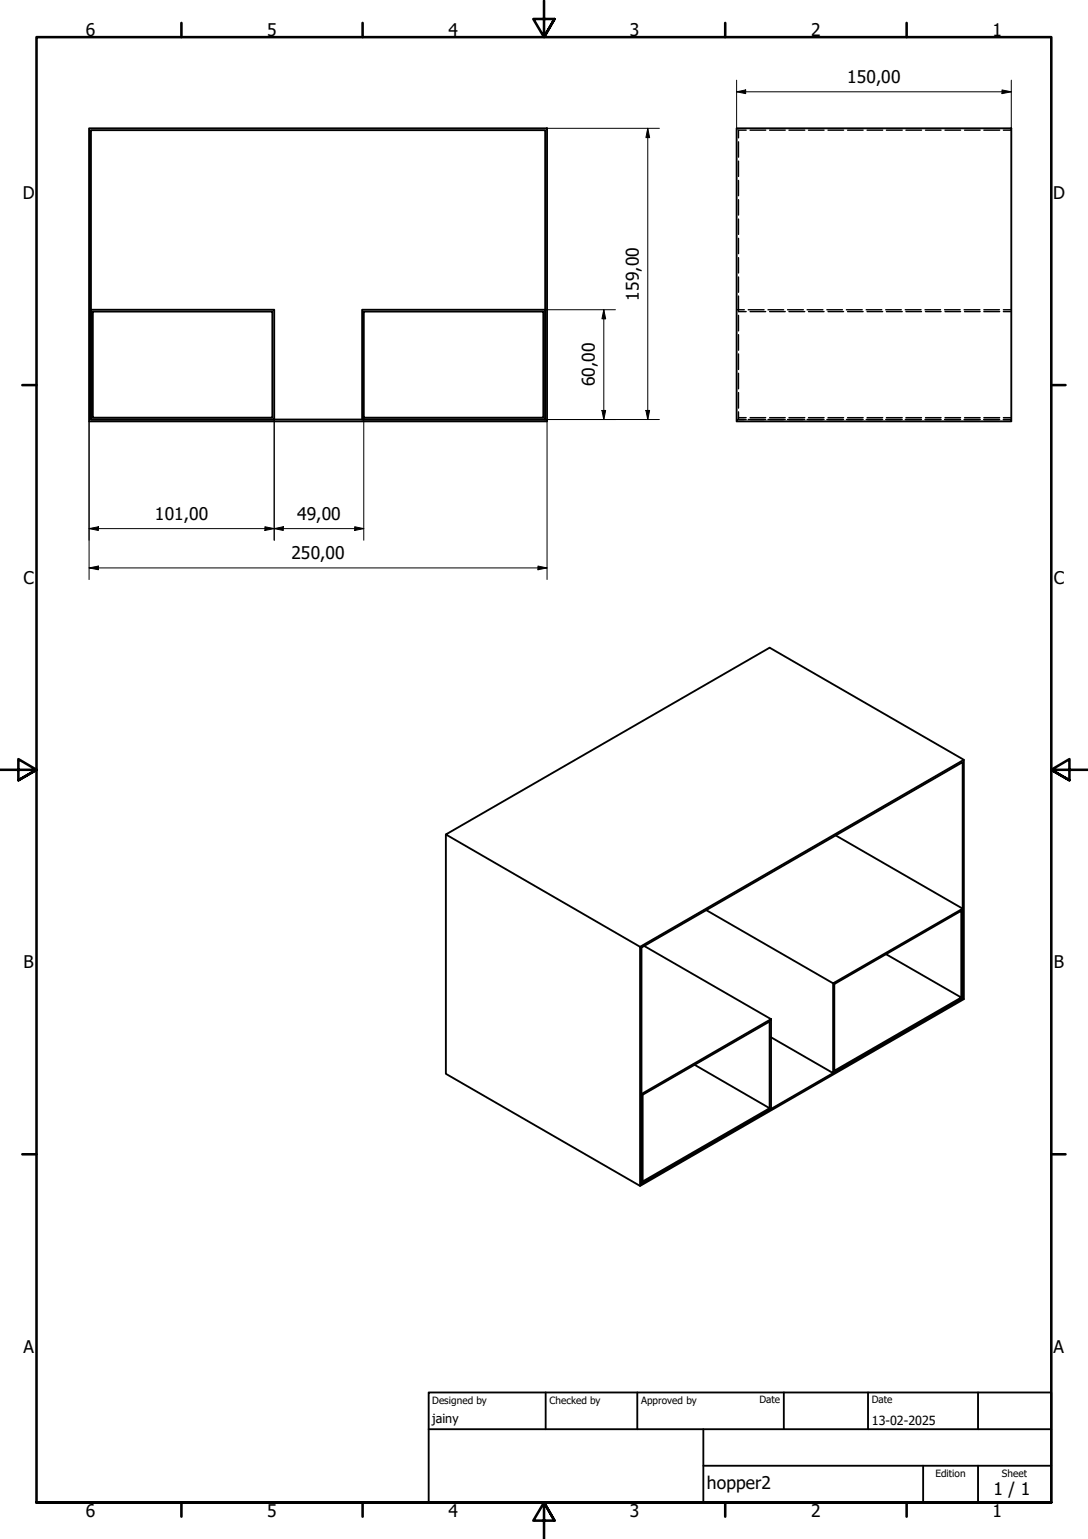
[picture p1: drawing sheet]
<svg xmlns="http://www.w3.org/2000/svg" width="297mm" height="420mm" viewBox="0 0 297 420" stroke-linecap="round" stroke-linejoin="round" font-family="sans-serif">
<!-- layer: Visible (ISO) -->
<g fill="none" stroke="#000" stroke-width=".51">
<path d="M24.3 35h125.1v80h-125.1zM24.8 35.5h124v79h-124zM201.1 35h75v80h-75zM24.8 84.6h50.1v29.9h-50.1zM25.3 85.1h49.1v28.9h-49.1zM98.9 84.6h49.9v29.9h-49.9zM99.3 85.1h49v28.9h-49zM263.1 207.4v65.4l-88.3 51-53.1-30.6v-65.4M228.2 228.1l34.6 20v24.4M174.8 258.5l88.3-51.1-53-30.6-88.4 51 53.1 30.7v65.3M175.1 258.7l87.7-50.6v64.4l-87.7 50.7zM175.8 258.2l34.7 20v24.5l-35.4 20.5v-24.5l35.4-20.5"/>
<path d="M262.8 248.1l-35.3 20.4-34.7-20M227.5 268.5v24.5l-17-9.8M241.9 260.5l20.5 11.8v-23.7l-34.6 20v23.7l34.6-20M262.8 272.5l-35.3 20.5M189.6 290.7l20.5 11.9-34.6 20v-23.7l34.6-20v23.7"/>
</g>
<!-- layer: Hidden (ISO) -->
<g fill="none" stroke="#000" stroke-width=".38">
<path d="M201.6 38.7v4.2M203.7 35.5h-2.1v2.1M204.8 35.5h4.2M210.1 35.5h4.3M215.4 35.5h4.3M220.7 35.5h4.3M226.1 35.5h4.2M231.4 35.5h4.2M236.7 35.5h4.3M242 35.5h4.3M247.3 35.5h4.3M252.7 35.5h4.2"/>
<path d="M258 35.5h4.3M263.3 35.5h4.3M268.6 35.5h4.3M273.9 35.5h2.2M201.6 44v4.2M201.6 49.3v4.1M201.6 54.5v4.2M201.6 59.8v4.2M201.6 65.1v4.2M201.6 70.3v4.2M201.6 75.6v4.2M201.1 84.6h2.1"/>
<path d="M201.6 80.8v4.3h2.1M201.6 86.1v4.2M201.6 91.4v4.2M201.6 96.6v4.3M204.3 84.6h4.3M204.8 85.1h4.2M209.7 84.6h4.2M210.1 85.1h4.3M215 84.6h4.3M215.4 85.1h4.3M220.3 84.6h4.4M220.7 85.1h4.3"/>
<path d="M225.7 84.6h4.3M226.1 85.1h4.2M231.1 84.6h4.3M231.4 85.1h4.2M236.5 84.6h4.2M236.7 85.1h4.3M241.8 84.6h4.3M242 85.1h4.3M247.1 84.6h4.4M247.3 85.1h4.3M252.5 84.6h4.3M252.7 85.1h4.2"/>
<path d="M257.9 84.6h4.2M258 85.1h4.3M263.2 84.6h4.3M263.3 85.1h4.3M268.6 85.1h4.3M268.6 84.6h4.3M273.9 85.1h2.2M273.9 84.6h2.2M201.1 114.5h2.6M201.6 101.9v4.3M201.6 107.2v4.2M201.6 112.4v2.1"/>
<path d="M201.6 114h2.1M204.3 114.5h4.7M204.8 114h4.2M209.7 114.5h4.7M210.1 114h4.3M215 114.5h4.7M215.4 114h4.3M220.3 114.5h4.7M220.7 114h4.3M225.7 114.5h4.6M226.1 114h4.2M231.1 114.5h4.5"/>
<path d="M231.4 114h4.2M236.5 114.5h4.5M236.7 114h4.3M241.8 114.5h4.5M242 114h4.3M247.1 114.5h4.5M247.3 114h4.3M252.5 114.5h4.4M252.7 114h4.2M257.9 114.5h4.4M258 114h4.3M263.2 114.5h4.4"/>
<path d="M263.3 114h4.3M268.6 114.5h4.3M268.6 114h4.3M273.9 114.5h2.2M273.9 114h2.2"/>
</g>
<!-- layer: Border (ISO) -->
<g fill="none" stroke="#000" stroke-width=".7">
<path d="M49.5 6.3v3.8M99 6.3v3.8M148.5 .2v9.9l-2.9-4.9h5.8l-2.9 4.9 2.9-4.9M198 6.3v3.8M247.5 6.3v3.8M6.1 105.1h3.9M287 105.1h3.9M0 210.2h10l-5-3v5.8l5-2.8-5 2.8M297 210.2h-10l5-3v5.8l-5-2.8 5 2.8M6.1 315.1h3.9M287 315.1h3.9M10 410.2v-400.1h277v400.1h-277h277"/>
<path d="M49.5 410.2v3.9M99 410.2v3.9M151.4 415.1l-2.9-4.9 2.9 4.9h-5.8l2.9-4.9v10M198 410.2v3.9M247.5 410.2v3.9"/>
</g>
<!-- layer: Title (ISO) -->
<path d="M117 380.2h170v30h-170zM117 390.2h170M149 380.2v10M174 380.2v10M192 390.2v20M214 380.2v10M237 380.2v10M267 380.2v10M192 400.2h95M252 400.2v10M267 400.2v10" fill="none" stroke="#000" stroke-width=".51"/>
<!-- layer: Dimension (ISO) -->
<g fill="none" stroke="#000" stroke-width=".27">
<path d="M149.4 35h30.6M176.8 35l.6 2.6h-1.1zM176.8 35v79.5M201.1 25.1l2.5-.5v1zM201.1 25.1h75M201.1 21.9v13.1M273.6 24.6l2.5 .5-2.5 .5zM276.1 21.9v13.1M148.8 84.6h19.2M164.8 84.6l.6 2.4h-1.1zM164.8 84.6v29.9M24.3 115v43.2"/>
<path d="M74.9 114.5v33M99.3 114v33.5M148.8 114.5h31.2M149.4 115v43.2M164.3 112.1h1.1l-.6 2.4zM176.3 112.1h1.1l-.6 2.4zM24.3 144.3l2.6-.5v1zM24.3 155l2.6-.5v1.1zM24.3 144.3h75M24.3 155h125.1M72.3 143.8l2.6 .5-2.6 .5zM74.9 144.3l2.4-.5v1z"/>
<path d="M96.8 143.8l2.5 .5-2.5 .5zM146.9 154.5l2.5 .5-2.5 .6z"/>
</g>
<path d="M176.8 35l.6 2.6h-1.1zM201.1 25.1l2.5-.5v1zM273.6 24.6l2.5 .5-2.5 .5zM164.8 84.6l.6 2.4h-1.1zM164.3 112.1h1.1l-.6 2.4zM176.3 112.1h1.1l-.6 2.4zM24.3 144.3l2.6-.5v1zM24.3 155l2.6-.5v1.1zM72.3 143.8l2.6 .5-2.6 .5zM74.9 144.3l2.4-.5v1zM96.8 143.8l2.5 .5-2.5 .5zM146.9 154.5l2.5 .5-2.5 .6z" fill="#000"/>
<g font-size="4.8">
<text x="23.4" y="9.8">6</text>
<text x="73" y="9.8">5</text>
<text x="122.4" y="9.8">4</text>
<text x="172" y="9.8">3</text>
<text x="221.4" y="9.8">2</text>
<text x="271" y="9.8">1</text>
<text x="231.3" y="22.6">150,00</text>
<text x="6.2" y="54.4">D</text>
<text x="287.5" y="54.4">D</text>
<text x="174.4" y="82.1" transform="rotate(-90 174.4 82.1)">159,00</text>
<text x="162.4" y="105.5" transform="rotate(-90 162.4 105.5)">60,00</text>
<text x="42.3" y="141.9">101,00</text>
<text x="81.1" y="141.9">49,00</text>
<text x="79.6" y="152.6">250,00</text>
<text x="6.4" y="159.4">C</text>
<text x="287.7" y="159.4">C</text>
<text x="6.4" y="264.4">B</text>
<text x="287.7" y="264.4">B</text>
<text x="6.4" y="369.4">A</text>
<text x="287.7" y="369.4">A</text>
<text x="193" y="406.5">hopper2</text>
<text x="271.2" y="408.1">1 / 1</text>
<text x="23.4" y="414.1">6</text>
<text x="73" y="414.1">5</text>
<text x="122.4" y="414.1">4</text>
<text x="172" y="414.1">3</text>
<text x="221.4" y="414.1">2</text>
<text x="271" y="414.1">1</text>
</g>
<g font-size="3.4">
<text x="118" y="388.5">jainy</text>
<text x="238" y="389.1">13-02-2025</text>
</g>
<g font-size="2.7">
<text x="118" y="383.3">Designed by</text>
<text x="150" y="383.3">Checked by</text>
<text x="175" y="383.3">Approved by</text>
<text x="207.3" y="383.1">Date</text>
<text x="238" y="383.1">Date</text>
<text x="255.4" y="403.3">Edition</text>
<text x="273.6" y="403.3">Sheet</text>
</g>
</svg>
